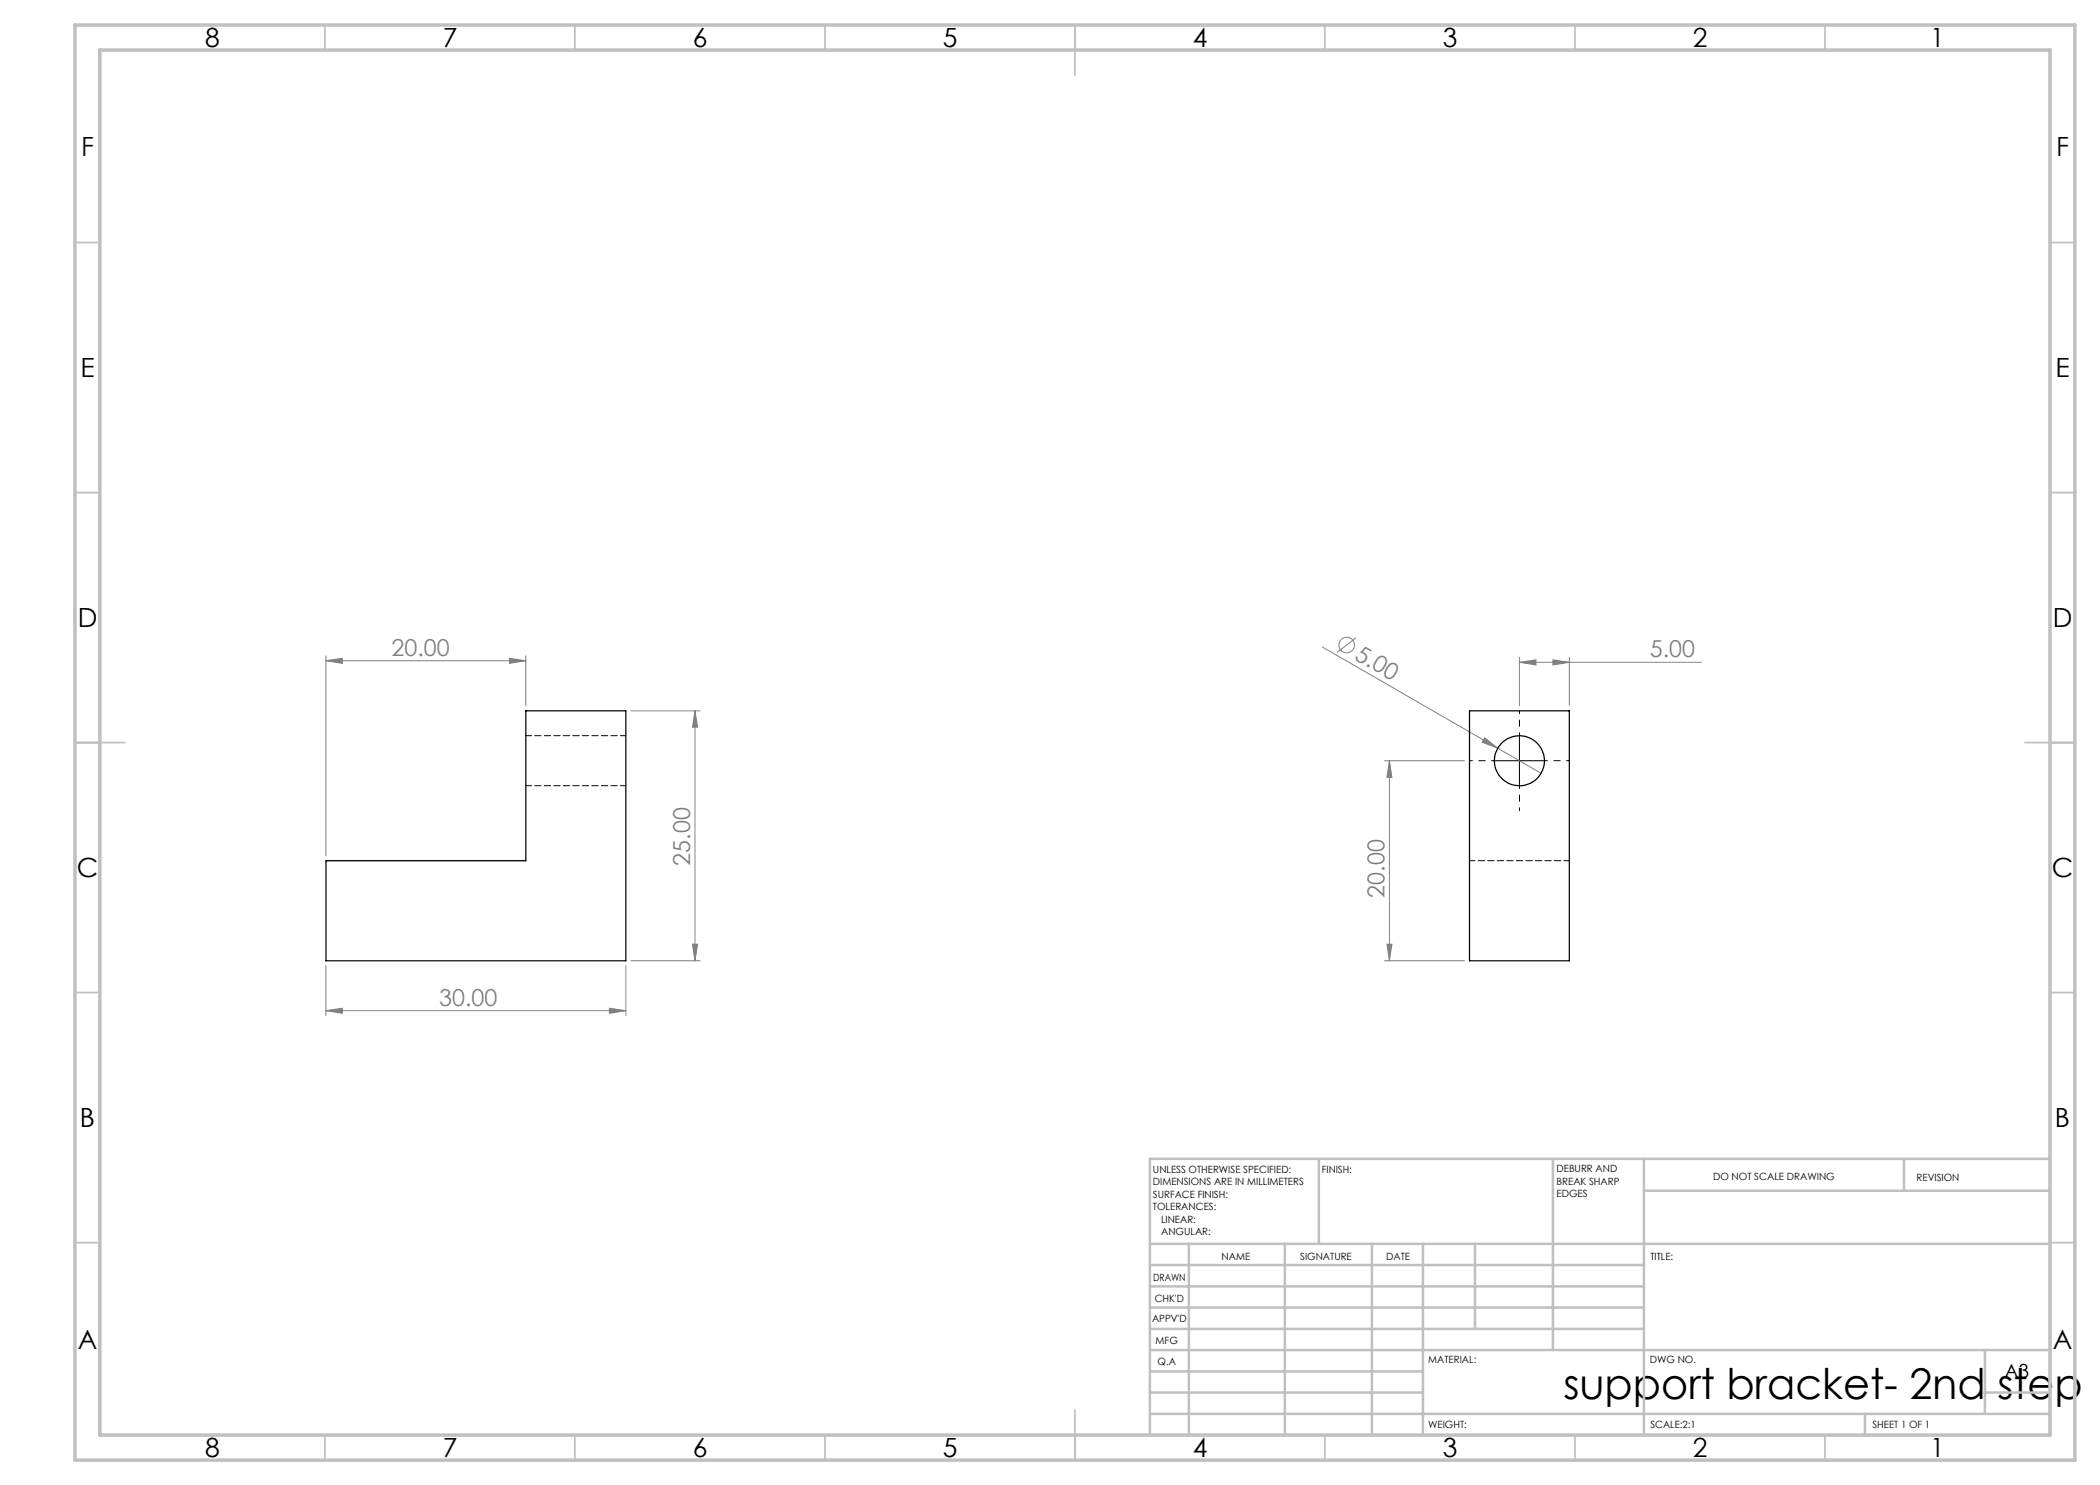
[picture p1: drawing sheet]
<svg xmlns="http://www.w3.org/2000/svg" width="420mm" height="297mm" viewBox="0 0 420 297" stroke-linecap="round" stroke-linejoin="round" font-family="sans-serif">
<g fill="none" stroke="#808080" stroke-width=".2">
<path d="M65.2 132.1l3.3-.4v1zM65.2 131.2v40M65.2 132.1h40M101.9 131.7l3.3 .4-3.3 .6zM105.2 131.2v9.9M264.5 129.4l43.7 25.3M271.2 127.5l-3.8 3M303.9 132.5l3.3-.5v1zM303.9 131.5v9.6M303.9 132.5h36.4M310.6 132l3.3 .5-3.3 .5zM313.9 131.5v9.6"/>
<path d="M126.2 142.2h13.8M139 142.2l.5 3.2h-1zM139 142.2v50M276.9 152.1h16M277.9 152.1l.5 3.4h-1zM277.9 152.1v40.1M296.9 147.6l2.6 2-3.1-1.2zM65.2 193.1v10.1M125.2 193.1v10.1M126.2 192.2h13.8M138.5 188.8h1l-.5 3.4zM276.9 192.2h16"/>
<path d="M277.4 188.8h1l-.5 3.4zM65.2 202.1l3.3-.5v1.1zM65.2 202.1h60M121.9 201.6l3.3 .5-3.3 .6z"/>
<circle cx="269.3" cy="129" r="1.55"/>
</g>
<path d="M298.9 152.1h-5M303.9 147.1v-5M303.9 157.1v5M308.9 152.1h5" fill="none" stroke="#000" stroke-width=".2" stroke-dasharray="15.2 1.3 1.3 1.3" stroke-dashoffset="14.6"/>
<path d="M298.9 152.1h10M303.9 147.1v10.1" fill="none" stroke="#000" stroke-width=".2"/>
<g fill="none" stroke="#c0c0c0" stroke-width=".35">
<path d="M65 5v5M115 5v5M165 5v5M215 5v10M265 5v5M315 5v5M365 5v5M15 48.5h5M410 48.5h5M15 98.5h5M410 98.5h5M15 148.5h10"/>
<path d="M405 148.5h10M15 198.5h5M410 198.5h5M15 248.5h5M410 248.5h5M65 287v5M115 287v5M165 287v5M215 282v10M265 287v5M315 287v5M365 287v5"/>
</g>
<g fill="none" stroke="#c0c0c0" stroke-width=".5">
<path d="M263.8 231.8v17M310.6 231.8v38.2M328.8 231.8v55.2M328.8 238.2h81.2M380.8 231.8v6.4M410 231.8h-180v55.2M230 248.8h180M230 257.3h98.8M230 253h98.8M237.8 248.8v38.2M257 248.8v38.2M274.4 248.8v38.2"/>
<path d="M284.6 248.8v38.2M295 248.8v17M230 265.8h98.8M230 261.5h98.8M230 278.5h54.6M230 274.3h54.6M230 270h180M397 278.5h13M397 270v12.8M230 282.8h180M373 282.8v4.2"/>
</g>
<path d="M15 5h400v287h-400zM20 10h390v277h-390z" fill="none" stroke="#c0c0c0" stroke-width=".7"/>
<g fill="#808080">
<path d="M296.9 147.6l2.6 2-3.1-1.2z"/>
<path d="M101.9 131.7l3.3 .4-3.3 .6zM65.2 132.1l3.3-.4v1zM310.6 132l3.3 .5-3.3 .5zM303.9 132.5l3.3-.5v1z"/>
<path d="M65.2 202.1l3.3-.5v1.1zM121.9 201.6l3.3 .5-3.3 .6z"/>
<path d="M138.5 188.8h1l-.5 3.4zM139 142.2l.5 3.2h-1z"/>
<path d="M277.9 152.1l.5 3.4h-1zM277.4 188.8h1l-.5 3.4z"/>
</g>
<g fill="none" stroke="#000" stroke-width=".25">
<path d="M293.9 142.2h20v50h-20zM65.2 172.2h40v-30h20v50h-60z"/>
<circle cx="303.9" cy="152.2" r="5"/>
</g>
<path d="M105.2 157.1h20M125.2 147.1h-20M293.9 172.1h20" fill="none" stroke="#000" stroke-width=".2" stroke-dasharray="1.3 .6" stroke-dashoffset=".2"/>
<text font-size="8.5" x="312.7" y="279.7">support bracket- 2nd step</text>
<g font-size="5.3">
<text x="41" y="9.5">8</text>
<text x="88.5" y="9.5">7</text>
<text x="138.5" y="9.5">6</text>
<text x="188.5" y="9.5">5</text>
<text x="238.5" y="9.5">4</text>
<text x="288.5" y="9.5">3</text>
<text x="338.5" y="9.5">2</text>
<text x="386" y="9.5">1</text>
<text x="16.2" y="31.2">F</text>
<text x="411.2" y="31.2">F</text>
<text x="16.1" y="75.5">E</text>
<text x="411.1" y="75.5">E</text>
<text x="15.5" y="125.5">D</text>
<text x="410.5" y="125.5">D</text>
<text x="15.4" y="175.5">C</text>
<text x="410.4" y="175.5">C</text>
<text x="16" y="225.5">B</text>
<text x="411" y="225.5">B</text>
<text x="15.5" y="269.7">A</text>
<text x="410.5" y="269.7">A</text>
<text x="41" y="291.5">8</text>
<text x="88.5" y="291.5">7</text>
<text x="138.5" y="291.5">6</text>
<text x="188.5" y="291.5">5</text>
<text x="238.5" y="291.5">4</text>
<text x="288.5" y="291.5">3</text>
<text x="338.5" y="291.5">2</text>
<text x="386" y="291.5">1</text>
</g>
<g font-size="4.7" fill="#808080">
<text x="78.3" y="131.1">20.00</text>
<text x="270.7" y="131.8" transform="rotate(30 270.7 131.8)">5.00</text>
<text x="330" y="131.4">5.00</text>
<text x="138" y="173.1" transform="rotate(-90 138 173.1)">25.00</text>
<text x="276.9" y="179.5" transform="rotate(-90 276.9 179.5)">20.00</text>
<text x="87.8" y="201.1">30.00</text>
</g>
<text font-size="3.9" x="400.9" y="275.5">A3</text>
<g font-size="2">
<text x="230.6" y="234.6">UNLESS OTHERWISE SPECIFIED:</text>
<text x="230.6" y="237.1">DIMENSIONS ARE IN MILLIMETERS</text>
<text x="230.6" y="239.6">SURFACE FINISH:</text>
<text x="264.4" y="234.6">FINISH:</text>
<text x="311.3" y="234.5">DEBURR AND</text>
<text x="311.3" y="237">BREAK SHARP</text>
<text x="311.3" y="239.5">EDGES</text>
<text x="342.6" y="236">DO NOT SCALE DRAWING</text>
<text x="383.3" y="236.2">REVISION</text>
<text x="230.6" y="242.1">TOLERANCES:</text>
<text x="232.2" y="244.6">LINEAR:</text>
<text x="232.2" y="247.1">ANGULAR:</text>
<text x="244.3" y="252">NAME</text>
<text x="260" y="251.9">SIGNATURE</text>
<text x="277.2" y="251.9">DATE</text>
<text x="330.1" y="251.9">TITLE:</text>
<text x="230.6" y="256.1">DRAWN</text>
<text x="230.9" y="260.3">CHK'D</text>
<text x="230.4" y="264.4">APPV'D</text>
<text x="231.1" y="268.8">MFG</text>
<text x="231.5" y="273">Q.A</text>
<text x="285.6" y="272.5">MATERIAL:</text>
<text x="330" y="272.5">DWG NO.</text>
<text x="285.6" y="285.5">WEIGHT:</text>
<text x="330.1" y="285.6">SCALE:2:1</text>
<text x="374.5" y="285.6">SHEET 1 OF 1</text>
</g>
</svg>
